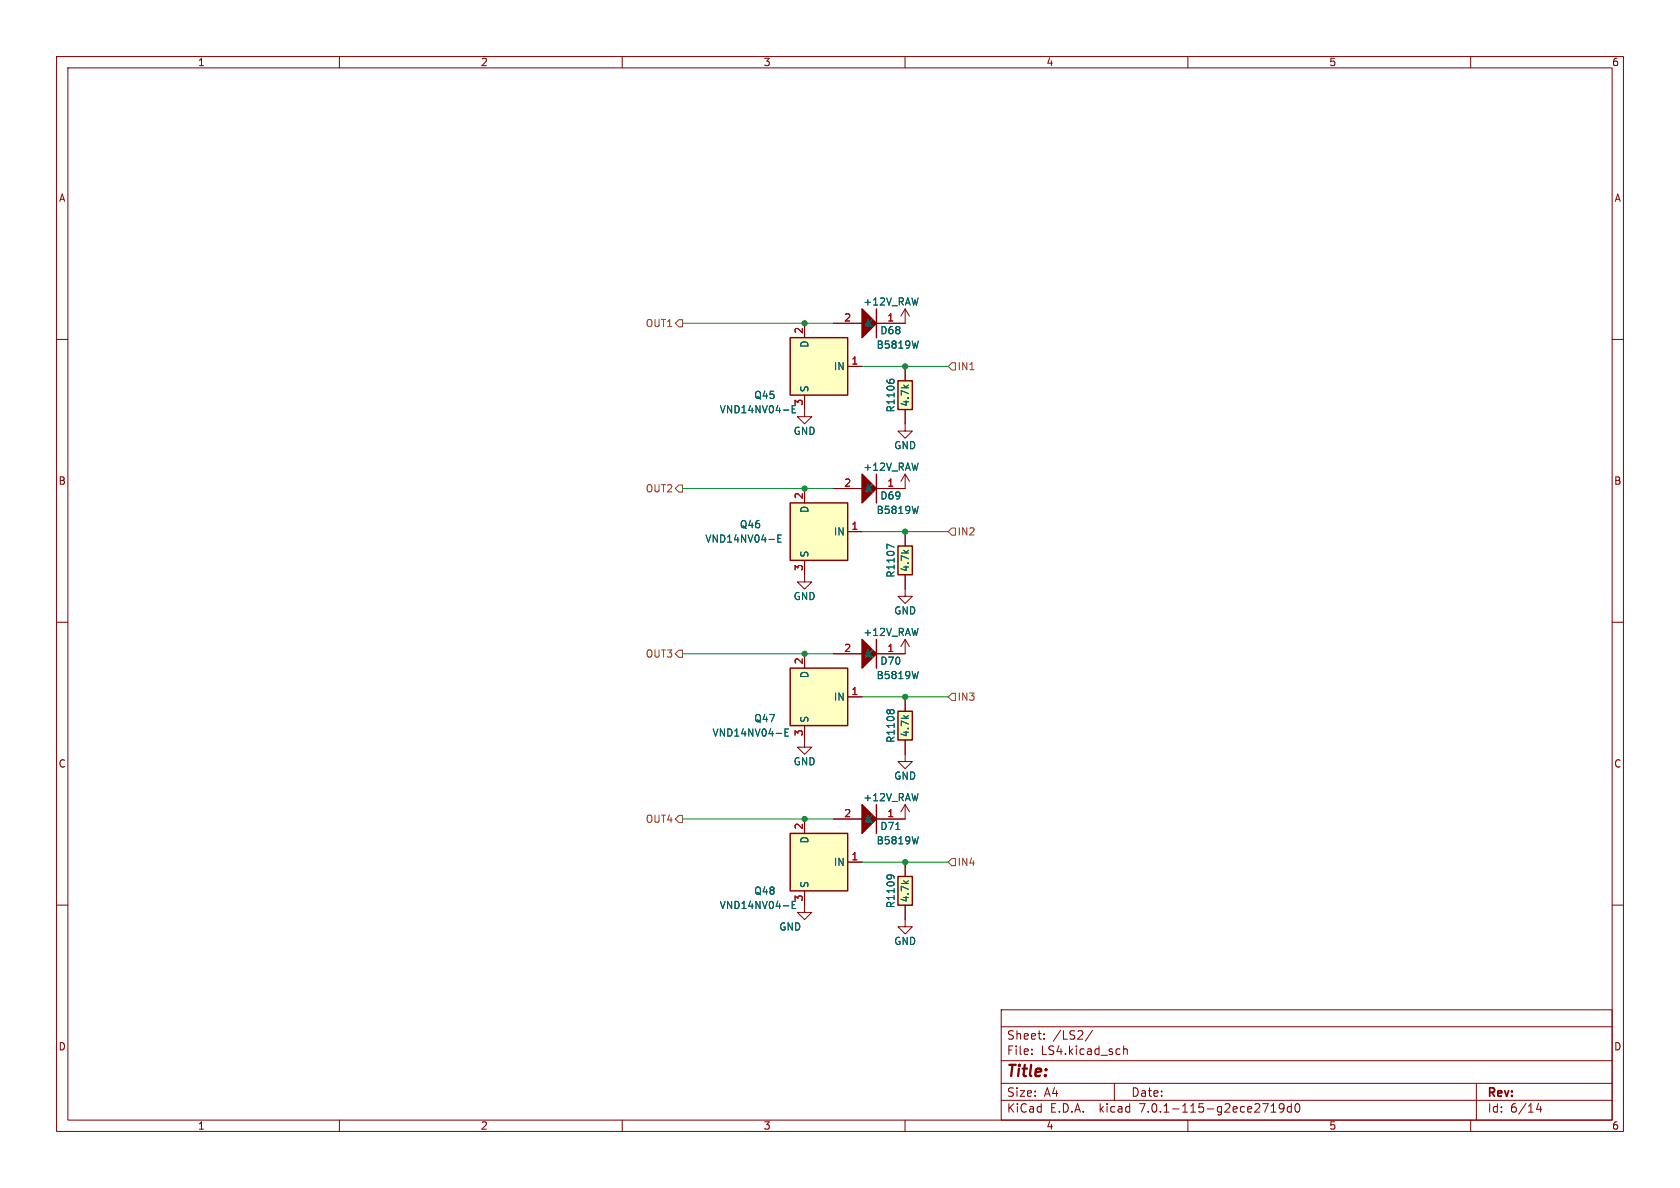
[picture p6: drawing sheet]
<svg xmlns="http://www.w3.org/2000/svg" width="297mm" height="210mm" viewBox="0 0 297 210" stroke-linecap="round" stroke-linejoin="round" font-family="sans-serif">
<g fill="none" stroke="#840000" stroke-width=".18">
<path d="M10 10h277v190h-277zM12 12h273v186h-273zM60 10v2M110 10v2M160 10v2M210 10v2M260 10v2M10 60h2M142.2 57.2v2.5M147.3 57.2h5.1M160 54.6v2.6h-5.1M160 54.6l.8 1.3"/>
<path d="M160 54.6l-.7 1.3M285 60h2M142.2 69.9v3.8h-1.2l1.2 1.2 1.3-1.2h-1.3M149.9 64.8h2.5M160 72.4v3.8h-1.3l1.3 1.3 1.3-1.3h-1.3M160 64.8v2.5M142.2 99.1v3.8h-1.2l1.2 1.2 1.3-1.2h-1.3M142.2 86.4v2.5M147.3 86.4h5.1M149.9 94h2.5M160 83.8v2.6h-5.1M160 94v2.5"/>
<path d="M160 83.8l.8 1.3M160 83.8l-.7 1.3M10 110h2M142.2 115.6v2.5M147.3 115.6h5.1M160 101.6v3.8h-1.3l1.3 1.3 1.3-1.3h-1.3M160 113v2.6h-5.1M160 113l.8 1.3M160 113l-.7 1.3M285 110h2M142.2 128.3v3.8h-1.2l1.2 1.3 1.3-1.3h-1.3M149.9 123.2h2.5"/>
<path d="M160 130.8v3.8h-1.3l1.3 1.3 1.3-1.3h-1.3M160 123.2v2.5M10 160h2M142.2 157.5v3.8h-1.2l1.2 1.3 1.3-1.3h-1.3M142.2 144.8v2.5M147.3 144.8h5.1M149.9 152.4h2.5M160 142.2v2.6h-5.1M160 152.4v2.5M160 142.2l.8 1.3M160 142.2l-.7 1.3M285 160h2"/>
<path d="M160 160v3.8h-1.3l1.3 1.3 1.3-1.3h-1.3M177 178.5h108v19.5h-108zM60 198v2M110 198v2M160 198v2M177 194.5h108M177 191.5h108M177 187.5h108M177 181.5h108M182.4 186.3v.1M182.4 185.5v.1M184.6 183.6v.1"/>
<path d="M184.6 182.8v.1M193.1 182.1l-1.2 2M197 191.5v3M198.6 184.9v1.5M198.6 185.5l.3-.1 .3 .1 .1 .9M210 198v2M224.7 196.6h.9M224.7 195.5l.4-.4v1.5M227 195.7l-.3 .3h-.3l-.3-.3 .2-.5 .4-.1 .2 .1a.99 .99 0 0 1-.3 1.4h-.3M228.3 195.7l-.4-.1-.3 .3v.4l.1 .2h.6M228.3 195.1v1.5M229.1 195.2l.2-.1a.81 .81 0 0 1 .6 .6 .81 .81 0 0 1-.3 .8l-.2 .1a.81 .81 0 0 1-.6-.6 .81 .81 0 0 1 .3-.8z"/>
<path d="M260 198v2M261 191.5v6.5M272 195l-.4 1.1h1M272.4 195.6v1"/>
</g>
<g fill="#ffffc2" stroke="#ffffc2" stroke-width=".18">
<path d="M158.7 125.7h2.6v5.1h-2.6z"/>
<path d="M139.7 59.7h10.2v10.2h-10.2z"/>
<path d="M158.7 96.5h2.6v5.1h-2.6z"/>
<path d="M139.7 147.3h10.2v10.2h-10.2z"/>
<path d="M158.7 154.9h2.6v5.1h-2.6z"/>
<path d="M139.7 88.9h10.2v10.2h-10.2z"/>
<path d="M139.7 118.1h10.2v10.2h-10.2z"/>
<path d="M158.7 67.3h2.6v5.1h-2.6z"/>
</g>
<path d="M139.7 59.7h10.2v10.2h-10.2zM154.9 54.6v5.1M158.7 67.3h2.6v5.1h-2.6zM139.7 88.9h10.2v10.2h-10.2zM154.9 83.8v5.1M158.7 96.5h2.6v5.1h-2.6zM139.7 118.1h10.2v10.2h-10.2zM154.9 113v5.1M158.7 125.7h2.6v5.1h-2.6zM139.7 147.3h10.2v10.2h-10.2zM154.9 142.2v5.1M158.7 154.9h2.6v5.1h-2.6z" fill="none" stroke="#840000" stroke-width=".25"/>
<g fill="none" stroke="#006464" stroke-width=".18">
<path d="M140.1 72.3h.4M140.7 71.7h-.6v1.3h.6M156.8 67.2v.2M157.3 67.3l.2-.3h.3l.3 .3M162.3 60.3l-.3 1.2M137.5 95.2h.4M138.1 94.6h-.6v1.2h.6M158.1 96.7l-1.3-.5v.8M162.3 89.5l-.3 1.3M162.3 118.7l-.3 1.3M138.8 129.5h.4M139.4 128.9h-.6v1.2h.6"/>
<path d="M156.8 125.7l.2-.2 .3 .2 .3-.2h.2l.3 .2M140.1 159.9h.4M140.7 159.3h-.6v1.3h.6M157.3 154.7l.3 .2M157.9 154.8a.99 .99 0 0 0-1 0l-.1 .1M162.3 147.9l-.3 1.3"/>
</g>
<g fill="#840000" stroke="#840000" stroke-width=".25">
<path d="M152.4 113l2.5 2.6-2.5 2.5z"/>
<path d="M152.4 142.2l2.5 2.6-2.5 2.5z"/>
<path d="M152.4 83.8l2.5 2.6-2.5 2.5z"/>
<path d="M152.4 54.6l2.5 2.6-2.5 2.5z"/>
</g>
<path d="M120 56.5h.6v1.3h-.6l-.6-.6zM168.3 64.1h.6v1.3h-.6l-.7-.6zM119.4 86.4l.6-.7h.6v1.3h-.6zM168.3 93.3h.6v1.3h-.6l-.7-.6zM119.4 115.6l.6-.7h.6v1.3h-.6zM168.3 122.6h.6v1.2h-.6l-.7-.6zM119.4 144.8l.6-.7h.6v1.3h-.6zM168.3 151.8h.6v1.2h-.6l-.7-.6z" fill="none" stroke="#725600" stroke-width=".18"/>
<path d="M120.6 57.2h26.7M152.4 64.8h15.2M120.6 86.4h26.7M152.4 94h15.2M120.6 115.6h26.7M152.4 123.2h15.2M120.6 144.8h26.7M152.4 152.4h15.2" fill="none" stroke="#009600" stroke-width=".18"/>
<g fill="#009600" stroke="#009600" stroke-width=".18">
<circle cx="160" cy="123.2" r=".46"/>
<circle cx="160" cy="152.4" r=".46"/>
<circle cx="142.2" cy="115.6" r=".46"/>
<circle cx="142.2" cy="144.8" r=".46"/>
<circle cx="160" cy="94" r=".46"/>
<circle cx="160" cy="64.8" r=".46"/>
<circle cx="142.2" cy="86.4" r=".46"/>
<circle cx="142.2" cy="57.2" r=".46"/>
</g>
<text font-size="2.8" fill="#840000" x="178" y="190.8">Title:</text>
<g font-size="2.1" fill="#840000">
<text x="178" y="183.9">Sheet:</text>
<text x="186.2" y="183.9">/LS2/</text>
<text x="178" y="186.6">File:</text>
<text x="184" y="186.6">LS4.kicad_sch</text>
<text x="178" y="196.8">KiCad</text>
<text x="178" y="194">Size:</text>
<text x="184.6" y="194">A4</text>
<text x="185.7" y="196.8">E.D.A.</text>
<text x="194.4" y="196.8">kicad</text>
<text x="200" y="194">Date:</text>
<text x="201.5" y="196.8">7.0.1-115-g2ece2719d0</text>
<text x="263" y="194.2">Rev:</text>
<text x="263" y="196.8">Id:</text>
<text x="267" y="196.8">6/14</text>
</g>
<g font-size="1.8" fill="#840000">
<text x="35" y="11.8">1</text>
<text x="85" y="11.8">2</text>
<text x="135" y="11.8">3</text>
<text x="185" y="11.8">4</text>
<text x="235" y="11.8">5</text>
<text x="285" y="11.8">6</text>
<text x="10.4" y="35.8">A</text>
<text x="285.4" y="35.8">A</text>
<text x="10.3" y="85.8">B</text>
<text x="285.3" y="85.8">B</text>
<text x="10.3" y="135.8">C</text>
<text x="285.3" y="135.8">C</text>
<text x="10.3" y="185.8">D</text>
<text x="285.3" y="185.8">D</text>
<text x="35" y="199.8">1</text>
<text x="85" y="199.8">2</text>
<text x="135" y="199.8">3</text>
<text x="185" y="199.8">4</text>
<text x="235" y="199.8">5</text>
<text x="285" y="199.8">6</text>
</g>
<g font-size="1.8" fill="#725600">
<text x="114" y="58">OUT1</text>
<text x="169.3" y="65.6">IN1</text>
<text x="114" y="87.2">OUT2</text>
<text x="169.3" y="94.8">IN2</text>
<text x="114" y="116.4">OUT3</text>
<text x="169.3" y="124">IN3</text>
<text x="114" y="145.6">OUT4</text>
<text x="169.3" y="153.2">IN4</text>
</g>
<g font-size="1.8" fill="#a90000">
<text x="142" y="59.1" transform="rotate(-90 142 59.1)">2</text>
<text x="149.2" y="56.9">2</text>
<text x="156.8" y="56.9">1</text>
<text x="150.5" y="64.5">1</text>
<text x="142" y="71.8" transform="rotate(-90 142 71.8)">3</text>
<text x="142" y="88.3" transform="rotate(-90 142 88.3)">2</text>
<text x="149.2" y="86.1">2</text>
<text x="156.8" y="86.1">1</text>
<text x="150.5" y="93.7">1</text>
<text x="142" y="101" transform="rotate(-90 142 101)">3</text>
<text x="142" y="117.5" transform="rotate(-90 142 117.5)">2</text>
<text x="149.2" y="115.3">2</text>
<text x="156.8" y="115.3">1</text>
<text x="150.5" y="122.9">1</text>
<text x="142" y="130.2" transform="rotate(-90 142 130.2)">3</text>
<text x="142" y="146.7" transform="rotate(-90 142 146.7)">2</text>
<text x="149.2" y="144.5">2</text>
<text x="156.8" y="144.5">1</text>
<text x="150.5" y="152.1">1</text>
<text x="142" y="159.4" transform="rotate(-90 142 159.4)">3</text>
</g>
<g font-size="1.8" fill="#006464">
<text x="152.6" y="54.2">+12V_RAW</text>
<text x="153" y="58">K</text>
<text x="155.6" y="59.2">D68</text>
<text x="143.1" y="61.6" transform="rotate(-90 143.1 61.6)">D</text>
<text x="147.3" y="65.6">IN</text>
<text x="154.9" y="61.8">B5819W</text>
<text x="133.3" y="70.7">Q45</text>
<text x="143.1" y="69.3" transform="rotate(-90 143.1 69.3)">S</text>
<text x="160.8" y="71.9" transform="rotate(-90 160.8 71.9)">4.7k</text>
<text x="127.2" y="73.2">VND14NV04-E</text>
<text x="140.2" y="77">GND</text>
<text x="158.3" y="73" transform="rotate(-90 158.3 73)">R1106</text>
<text x="152.6" y="83.4">+12V_RAW</text>
<text x="158" y="79.6">GND</text>
<text x="153" y="87.2">K</text>
<text x="155.6" y="88.5">D69</text>
<text x="130.7" y="93.5">Q46</text>
<text x="143.1" y="90.8" transform="rotate(-90 143.1 90.8)">D</text>
<text x="147.3" y="94.8">IN</text>
<text x="154.9" y="91">B5819W</text>
<text x="124.6" y="96.1">VND14NV04-E</text>
<text x="143.1" y="98.6" transform="rotate(-90 143.1 98.6)">S</text>
<text x="160.8" y="101.1" transform="rotate(-90 160.8 101.1)">4.7k</text>
<text x="140.2" y="106.2">GND</text>
<text x="158.3" y="102.2" transform="rotate(-90 158.3 102.2)">R1107</text>
<text x="152.6" y="112.6">+12V_RAW</text>
<text x="158" y="108.8">GND</text>
<text x="153" y="116.4">K</text>
<text x="155.6" y="117.7">D70</text>
<text x="143.1" y="120" transform="rotate(-90 143.1 120)">D</text>
<text x="147.3" y="124">IN</text>
<text x="154.9" y="120.2">B5819W</text>
<text x="125.9" y="130.4">VND14NV04-E</text>
<text x="133.3" y="127.8">Q47</text>
<text x="143.1" y="127.8" transform="rotate(-90 143.1 127.8)">S</text>
<text x="158.3" y="131.4" transform="rotate(-90 158.3 131.4)">R1108</text>
<text x="160.8" y="130.4" transform="rotate(-90 160.8 130.4)">4.7k</text>
<text x="140.2" y="135.4">GND</text>
<text x="158" y="138">GND</text>
<text x="152.6" y="141.8">+12V_RAW</text>
<text x="143.1" y="149.2" transform="rotate(-90 143.1 149.2)">D</text>
<text x="153" y="145.6">K</text>
<text x="154.9" y="149.4">B5819W</text>
<text x="155.6" y="146.9">D71</text>
<text x="147.3" y="153.2">IN</text>
<text x="127.2" y="160.8">VND14NV04-E</text>
<text x="133.3" y="158.3">Q48</text>
<text x="143.1" y="157" transform="rotate(-90 143.1 157)">S</text>
<text x="158.3" y="160.6" transform="rotate(-90 158.3 160.6)">R1109</text>
<text x="160.8" y="159.6" transform="rotate(-90 160.8 159.6)">4.7k</text>
<text x="137.7" y="164.7">GND</text>
<text x="158" y="167.2">GND</text>
</g>
</svg>
